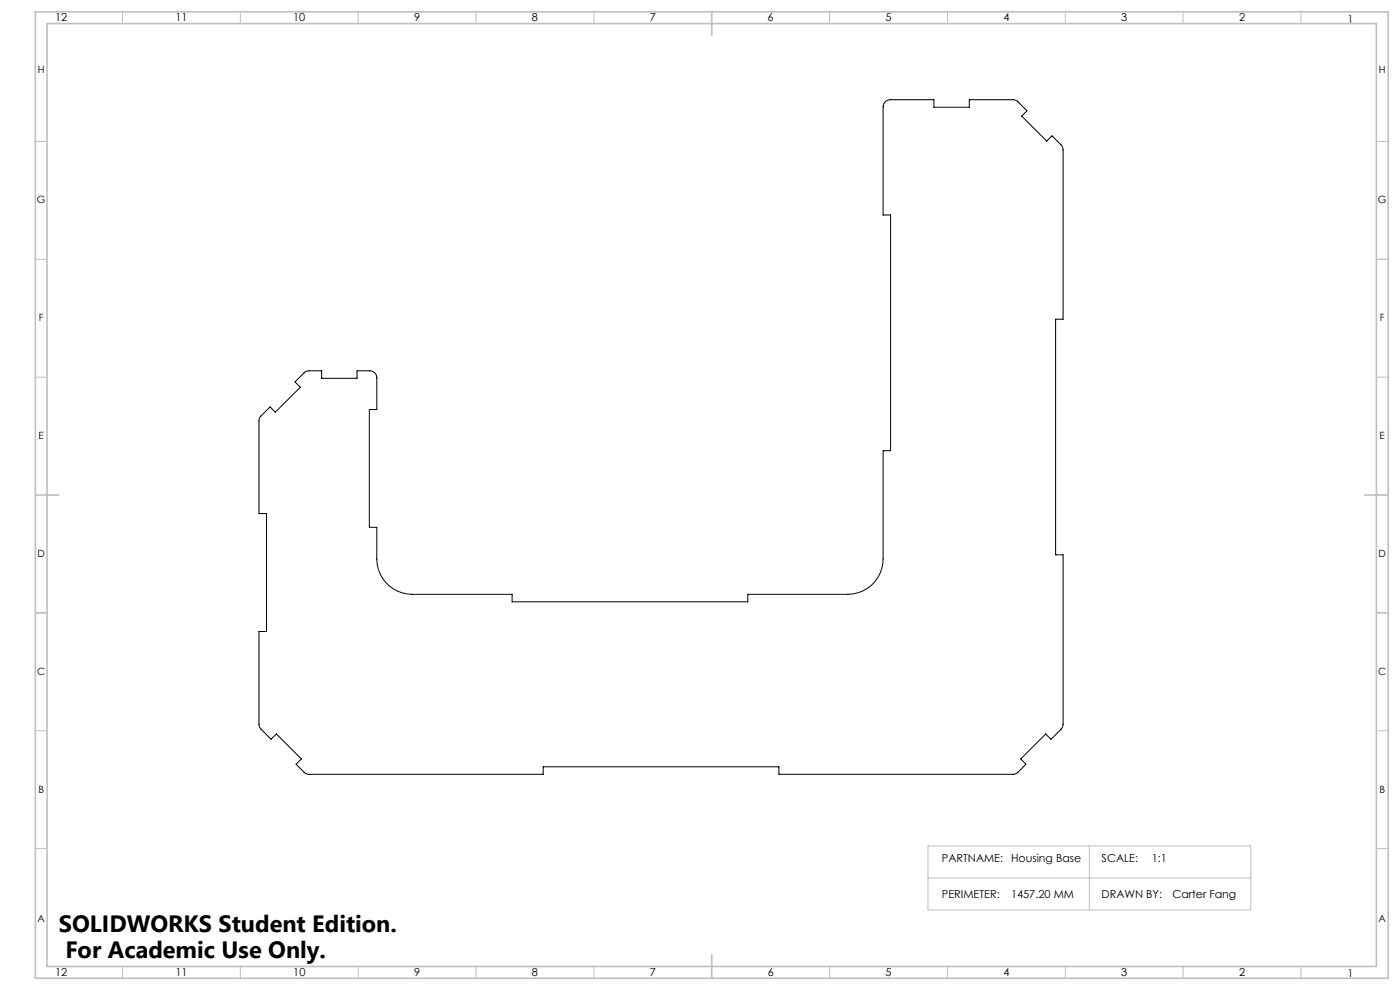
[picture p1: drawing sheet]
<svg xmlns="http://www.w3.org/2000/svg" width="594mm" height="420mm" viewBox="0 0 594 420" stroke-linecap="round" stroke-linejoin="round" font-family="sans-serif">
<g fill="none" stroke="#c0c0c0" stroke-width=".42">
<path d="M52 5v5M102 5v5M152 5v5M202 5v5M252 5v5M352 5v5M402 5v5M452 5v5M502 5v5M552 5v5M15 60h5M584 60h5"/>
<path d="M15 110h5M584 110h5M15 160h5M584 160h5M15 260h5M584 260h5M15 310h5M584 310h5M393.7 358.9h137v27.1h-137zM462.2 358.9v27.1M15 360h5M393.7 372.4h137"/>
<path d="M584 360h5M52 410v5M102 410v5M152 410v5M202 410v5M252 410v5M352 410v5M402 410v5M452 410v5M502 410v5M552 410v5"/>
</g>
<path d="M15 5h574v410h-574zM20 10h564v400h-564zM302 5v10M15 210h10M579 210h10M302 405v10" fill="none" stroke="#c0c0c0" stroke-width=".7"/>
<path d="M125.2 162l4-4 1.3-.6 6-.1v3.2h15v-3.2h5.4a3 3 0 0 1 3 3v13.4h-3.2v50h3.2v13.5a15 15 0 0 0 15 14.9h42.4v3.2h100v-3.2h42.4a15 15 0 0 0 15-14.9v-46h3.2v-100h-3.2v-45.9a3 3 0 0 1 3-3h18.5v3.2h15.1v-3.2l19.7 .2 4.8 4.5-2.3 2.3 10.6 10.5 2.3-2.2 3.8 3.8 .8 1.6 .1 72.4h-3.2v100h3.2v71.9l-.7 1.9-4.5 4.4-2.2-2.2-10.6 10.6 2.2 2.2-4.3 4.1-100.5 .2v-3.2h-100v3.2l-100.5-.2-4.4-4.1 2.3-2.2-10.6-10.6-2.3 2.2-4.4-4.4-.7-1.7v-39.6h3.2v-50h-3.2v-39.6l.7-1.6 4-4.1 2.2 2.3 10.6-10.6z" fill="none" stroke="#000" stroke-width=".42"/>
<g font-size="10">
<text x="25" y="395.5">SOLIDWORKS Student Edition.</text>
<text x="27.8" y="406.4">For Academic Use Only.</text>
</g>
<g font-size="4.7">
<text x="23.4" y="9">12</text>
<text x="74.4" y="9">11</text>
<text x="124.4" y="9">10</text>
<text x="175.7" y="9">9</text>
<text x="225.7" y="9">8</text>
<text x="275.7" y="9">7</text>
<text x="325.7" y="9">6</text>
<text x="375.7" y="9">5</text>
<text x="425.7" y="9">4</text>
<text x="475.7" y="9">3</text>
<text x="525.7" y="9">2</text>
<text x="399.6" y="365.7">PARTNAME:</text>
<text x="429" y="365.7">Housing Base</text>
<text x="467.4" y="365.7">SCALE:</text>
<text x="488.7" y="365.7">1:1</text>
<text x="399.6" y="380.9">PERIMETER:</text>
<text x="429" y="380.9">1457.20 MM</text>
<text x="467.4" y="380.9">DRAWN BY:</text>
<text x="497.4" y="380.9">Carter Fang</text>
<text x="23.4" y="414">12</text>
<text x="74.4" y="414">11</text>
<text x="124.4" y="414">10</text>
<text x="175.7" y="414">9</text>
<text x="225.7" y="414">8</text>
<text x="275.7" y="414">7</text>
<text x="325.7" y="414">6</text>
<text x="375.7" y="414">5</text>
<text x="425.7" y="414">4</text>
<text x="475.7" y="414">3</text>
<text x="525.7" y="414">2</text>
</g>
<g font-size="4.6">
<text x="571.7" y="9.5">1</text>
<text x="571.7" y="414.5">1</text>
</g>
<g font-size="4.2">
<text x="16.1" y="31.1">H</text>
<text x="585.1" y="31.1">H</text>
<text x="15.7" y="86.2">G</text>
<text x="584.7" y="86.2">G</text>
<text x="16.5" y="136.2">F</text>
<text x="585.5" y="136.2">F</text>
<text x="16.4" y="186.2">E</text>
<text x="585.4" y="186.2">E</text>
<text x="15.9" y="236.2">D</text>
<text x="584.9" y="236.2">D</text>
<text x="15.8" y="286.2">C</text>
<text x="584.8" y="286.2">C</text>
<text x="16.3" y="336.2">B</text>
<text x="585.3" y="336.2">B</text>
<text x="15.9" y="391.1">A</text>
<text x="584.9" y="391.1">A</text>
</g>
</svg>
